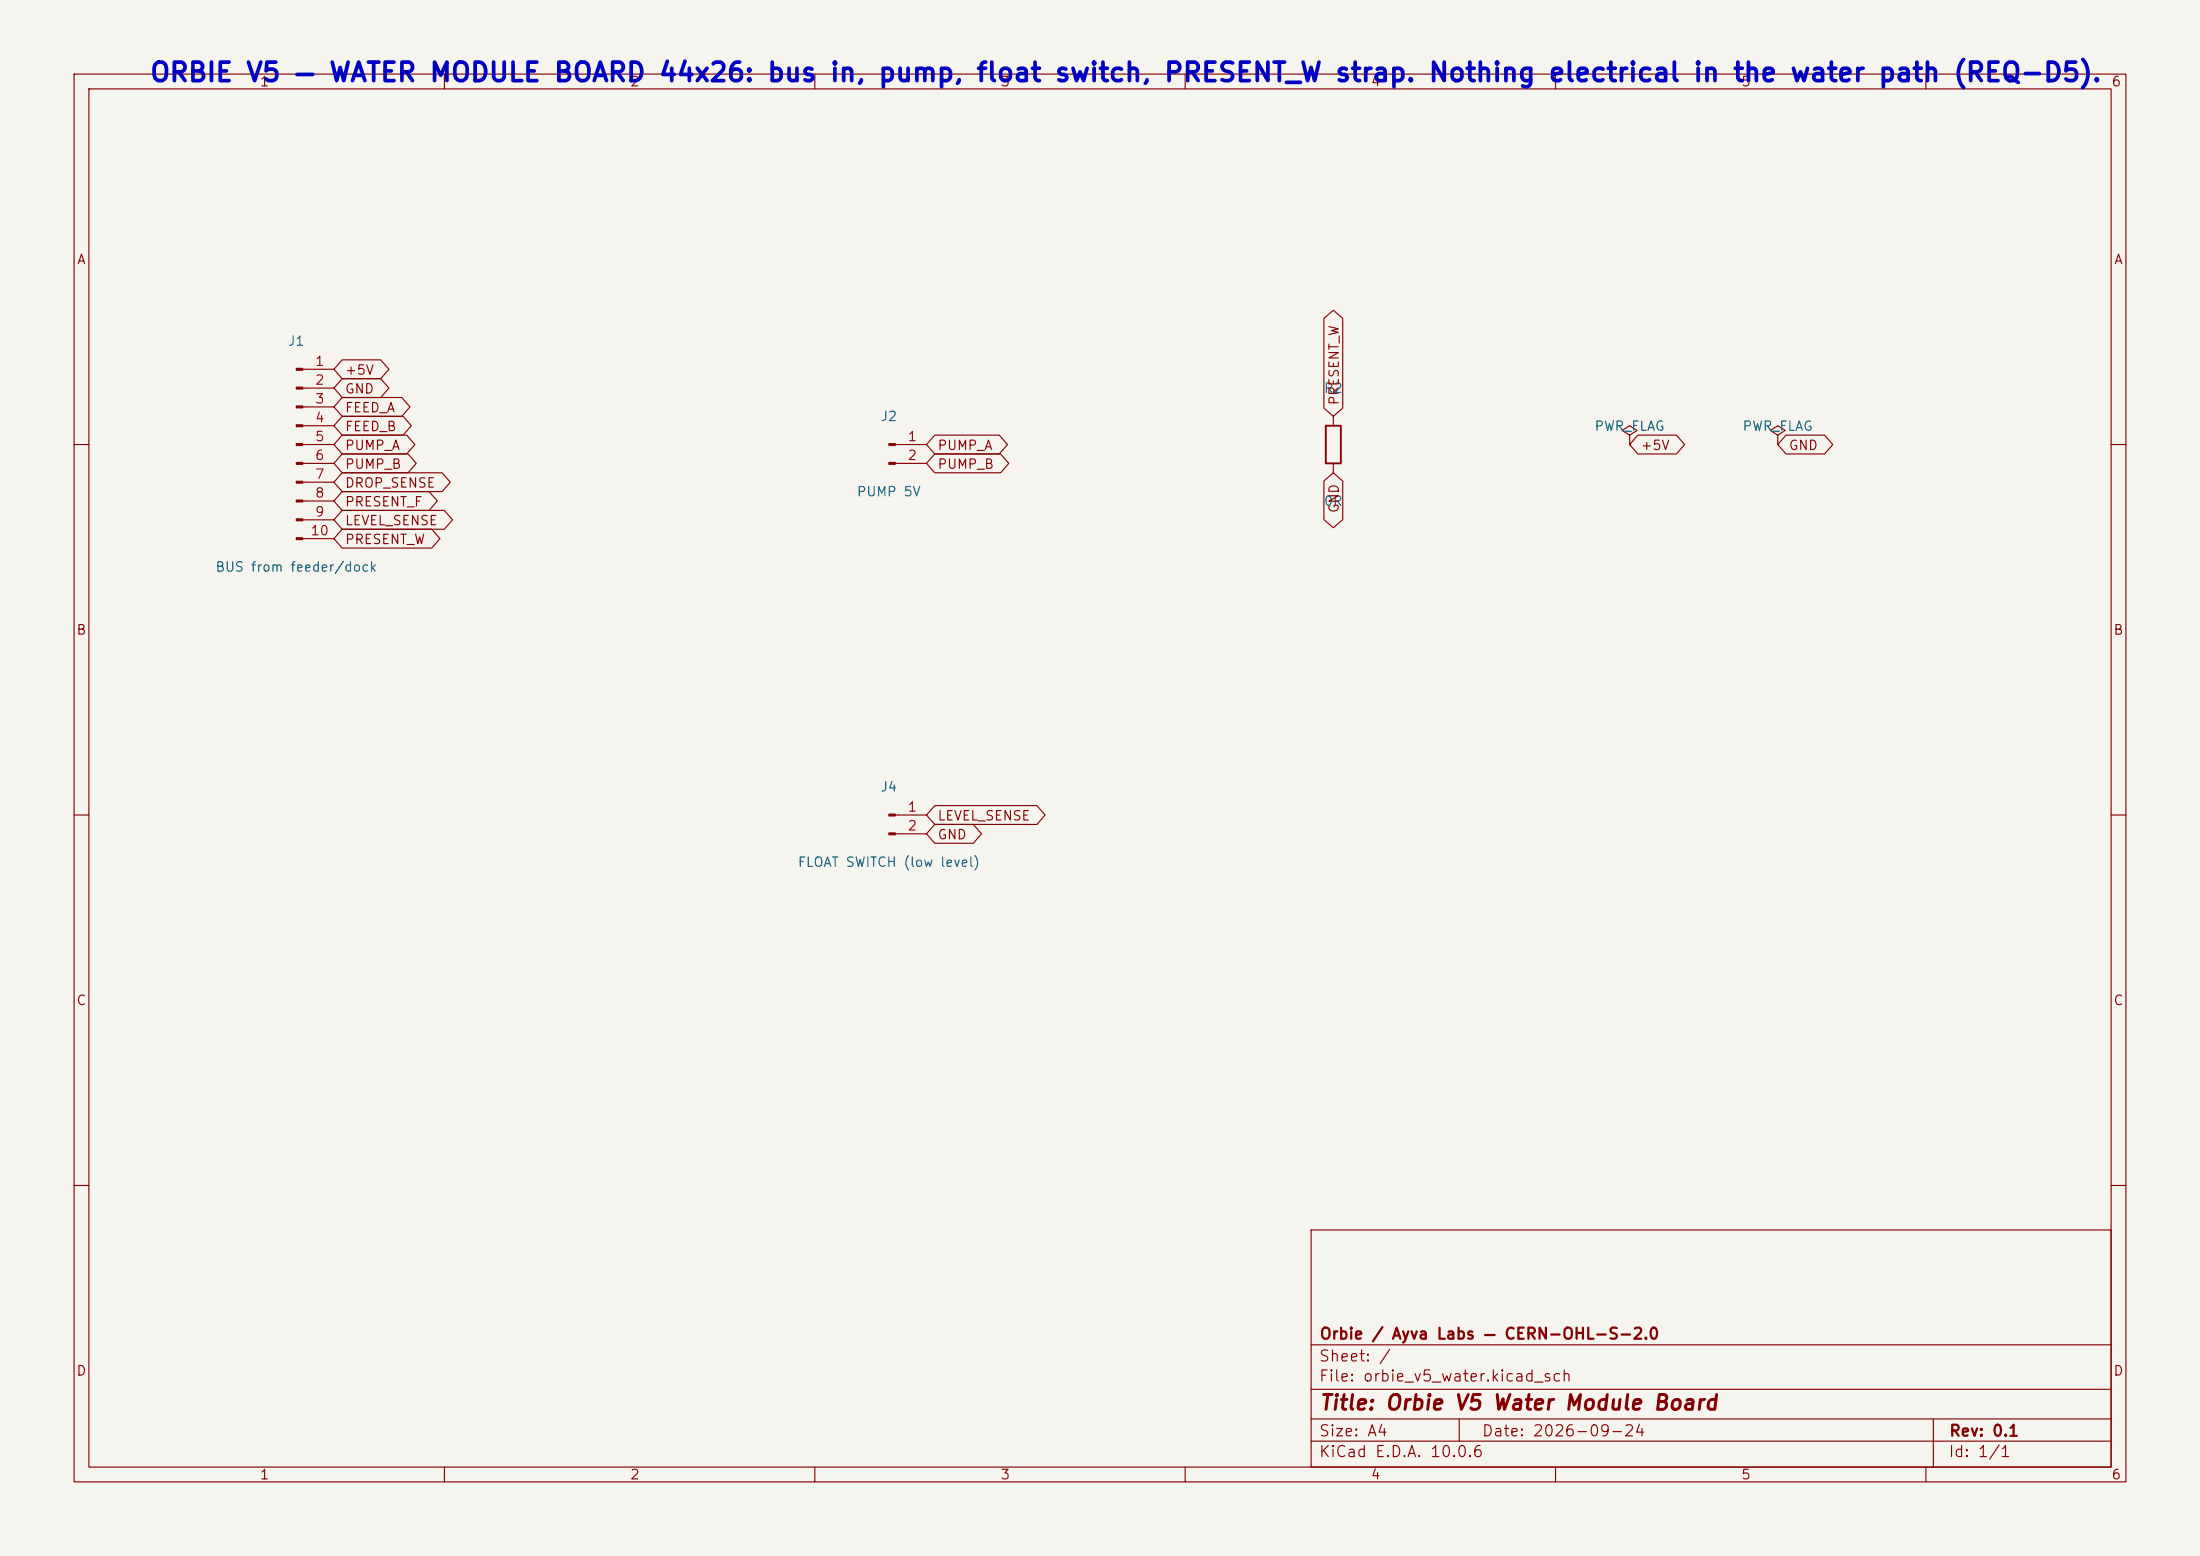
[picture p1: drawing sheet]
<svg xmlns="http://www.w3.org/2000/svg" width="297mm" height="210mm" viewBox="0 0 297 210" stroke-linecap="round" stroke-linejoin="round" font-family="sans-serif">
<path d="M0 0h297v210h-297z" fill="#f5f4ef" stroke="#f5f4ef" stroke-width=".14"/>
<g fill="none" stroke="#840000" stroke-width=".15">
<path d="M10 10h277v190h-277zM12 12h273v186h-273zM60 10v2M110 10v2M160 10v2M210 10v2M260 10v2M40.9 49.8h4.2M40.9 52.4h4.2M40.9 54.9h4.2M40.9 57.5h4.2M46.2 56.2h8.2l1.1 1.3-1.1 1.2h-8.2l-1.1-1.2z"/>
<path d="M46.2 58.7h8.7l1.1 1.3-1.1 1.3h-8.7l-1.1-1.3zM46.2 51.1h5.2l1.1 1.3-1.1 1.3h-5.2l-1.1-1.3zM46.2 53.6h8l1.1 1.3-1.1 1.3h-8l-1.1-1.3zM46.2 48.6h5.2l1.1 1.2-1.1 1.3h-5.2l-1.1-1.3zM126.2 58.7h8.7l1.1 1.3-1.1 1.3h-8.7l-1.1-1.3zM178.7 43l1.3-1.1 1.3 1.1v12.1l-1.3 1.1-1.3-1.1zM180 56.2v1.3M220 58.7l1-.6-1-.6-1 .6 1 .6v1.3M221.1 58.7h5.2l1.1 1.3-1.1 1.3h-5.2l-1.1-1.3zM240 58.7l1-.6-1-.6-1 .6 1 .6v1.3M241.1 58.7h5.2l1.1 1.3-1.1 1.3h-5.2l-1.1-1.3zM10 60h2"/>
<path d="M40.9 60h4.2M40.9 62.5h4.2M40.9 65.1h4.2M40.9 67.6h4.2M40.9 70.2h4.2M40.9 72.7h4.2M46.2 71.4h12.1l1.1 1.3-1.1 1.3h-12.1l-1.1-1.3zM46.2 61.3h8.9l1.1 1.2-1.1 1.3h-8.9l-1.1-1.3zM46.2 63.8h13.5l1.1 1.3-1.1 1.3h-13.5l-1.1-1.3zM46.2 66.3h11.7l1.1 1.3-1.1 1.3h-11.7l-1.1-1.3zM46.2 68.9h13.8l1.1 1.3-1.1 1.2h-13.8l-1.1-1.2zM120.9 60h4.2"/>
<path d="M120.9 62.5h4.2M126.2 61.3h8.9l1.1 1.2-1.1 1.3h-8.9l-1.1-1.3zM178.7 64.9l1.3-1.1 1.3 1.1v5.2l-1.3 1.1-1.3-1.1zM180 62.5v1.3M220 60h.1M240 60h.1M285 60h2M10 110h2M120.9 110h4.2M120.9 112.5h4.2M126.2 108.7h13.8l1.1 1.3-1.1 1.3h-13.8l-1.1-1.3zM126.2 111.3h5.2l1.1 1.2-1.1 1.3h-5.2l-1.1-1.3z"/>
<path d="M285 110h2M10 160h2M177 166h108v32h-108zM285 160h2M60 198v2M110 198v2M160 198v2M177 194.5h108M177 191.5h108M177 187.5h108M177 181.5h108M197 191.5v3"/>
<path d="M210 198v2M260 198v2M261 191.5v6.5"/>
</g>
<g fill="#840000" stroke="#840000" stroke-width=".15">
<path d="M120 109.9h.9v.2h-.9z"/>
<path d="M120 112.4h.9v.3h-.9z"/>
<path d="M40 49.7h.9v.3h-.9z"/>
<path d="M40 52.3h.9v.2h-.9z"/>
<path d="M40 54.8h.9v.2h-.9z"/>
<path d="M40 57.3h.9v.3h-.9z"/>
<path d="M40 59.9h.9v.2h-.9z"/>
<path d="M40 62.4h.9v.3h-.9z"/>
<path d="M40 65h.9v.2h-.9z"/>
<path d="M40 67.5h.9v.2h-.9z"/>
<path d="M40 70h.9v.3h-.9z"/>
<path d="M40 72.6h.9v.2h-.9z"/>
<path d="M120 59.9h.9v.2h-.9z"/>
<path d="M120 62.4h.9v.3h-.9z"/>
</g>
<path d="M179 57.5h2v5h-2z" fill="none" stroke="#840000" stroke-width=".25"/>
<text font-size="2.5" fill="#0000c2" x="20.1" y="11.6">ORBIE V5 — WATER MODULE BOARD 44x26: bus in, pump, float switch, PRESENT_W strap. Nothing electrical in the water path (REQ-D5).</text>
<text font-size="2" fill="#840000" x="178" y="190.8">Title: Orbie V5 Water Module Board</text>
<g font-size="1.5" fill="#840000">
<text x="178" y="184.1">Sheet: /</text>
<text x="178" y="181.1">Orbie / Ayva Labs — CERN-OHL-S-2.0</text>
<text x="178" y="186.8">File: orbie_v5_water.kicad_sch</text>
<text x="178" y="197">KiCad E.D.A. 10.0.6</text>
<text x="178" y="194.2">Size: A4</text>
<text x="200" y="194.2">Date: 2026-09-24</text>
<text x="263" y="197">Id: 1/1</text>
<text x="263" y="194.2">Rev: 0.1</text>
</g>
<g font-size="1.3" fill="#840000">
<text x="35" y="12">1</text>
<text x="85" y="12">2</text>
<text x="135" y="12">3</text>
<text x="185" y="12">4</text>
<text x="235" y="12">5</text>
<text x="285" y="12">6</text>
<text x="10.3" y="36">A</text>
<text x="285.3" y="36">A</text>
<text x="46.5" y="53.4">GND</text>
<text x="46.5" y="50.9">+5V</text>
<text x="46.5" y="58.5">FEED_B</text>
<text x="46.5" y="56">FEED_A</text>
<text x="181.1" y="54.8" transform="rotate(-90 181.1 54.8)">PRESENT_W</text>
<text x="46.5" y="63.6">PUMP_B</text>
<text x="46.5" y="61.1">PUMP_A</text>
<text x="126.5" y="61.1">PUMP_A</text>
<text x="126.5" y="63.6">PUMP_B</text>
<text x="221.4" y="61.1">+5V</text>
<text x="241.4" y="61.1">GND</text>
<text x="46.5" y="66.1">DROP_SENSE</text>
<text x="46.5" y="68.7">PRESENT_F</text>
<text x="46.5" y="71.2">LEVEL_SENSE</text>
<text x="181.1" y="69.3" transform="rotate(-90 181.1 69.3)">GND</text>
<text x="46.5" y="73.8">PRESENT_W</text>
<text x="10.2" y="86">B</text>
<text x="285.2" y="86">B</text>
<text x="126.5" y="111.1">LEVEL_SENSE</text>
<text x="126.5" y="113.6">GND</text>
<text x="10.2" y="136">C</text>
<text x="285.2" y="136">C</text>
<text x="10.2" y="186">D</text>
<text x="285.2" y="186">D</text>
<text x="35" y="200">1</text>
<text x="85" y="200">2</text>
<text x="135" y="200">3</text>
<text x="185" y="200">4</text>
<text x="235" y="200">5</text>
<text x="285" y="200">6</text>
</g>
<g font-size="1.3" fill="#006464">
<text x="38.8" y="47">J1</text>
<text x="178.6" y="53.3">R2</text>
<text x="118.8" y="57.2">J2</text>
<text x="215.2" y="58.5">PWR_FLAG</text>
<text x="235.2" y="58.5">PWR_FLAG</text>
<text x="115.6" y="67.3">PUMP 5V</text>
<text x="178.6" y="68.6">0R</text>
<text x="29" y="77.5">BUS from feeder/dock</text>
<text x="118.8" y="107.2">J4</text>
<text x="107.6" y="117.3">FLOAT SWITCH (low level)</text>
</g>
<g font-size="1.3" fill="#a90000">
<text x="42.4" y="49.7">1</text>
<text x="42.4" y="52.2">2</text>
<text x="42.4" y="54.8">3</text>
<text x="42.4" y="57.3">4</text>
<text x="42.4" y="59.9">5</text>
<text x="122.4" y="59.9">1</text>
<text x="42.4" y="62.4">6</text>
<text x="42.4" y="64.9">7</text>
<text x="122.4" y="62.4">2</text>
<text x="42.4" y="67.5">8</text>
<text x="42.4" y="70">9</text>
<text x="41.8" y="72.6">10</text>
<text x="122.4" y="109.9">1</text>
<text x="122.4" y="112.4">2</text>
</g>
</svg>
